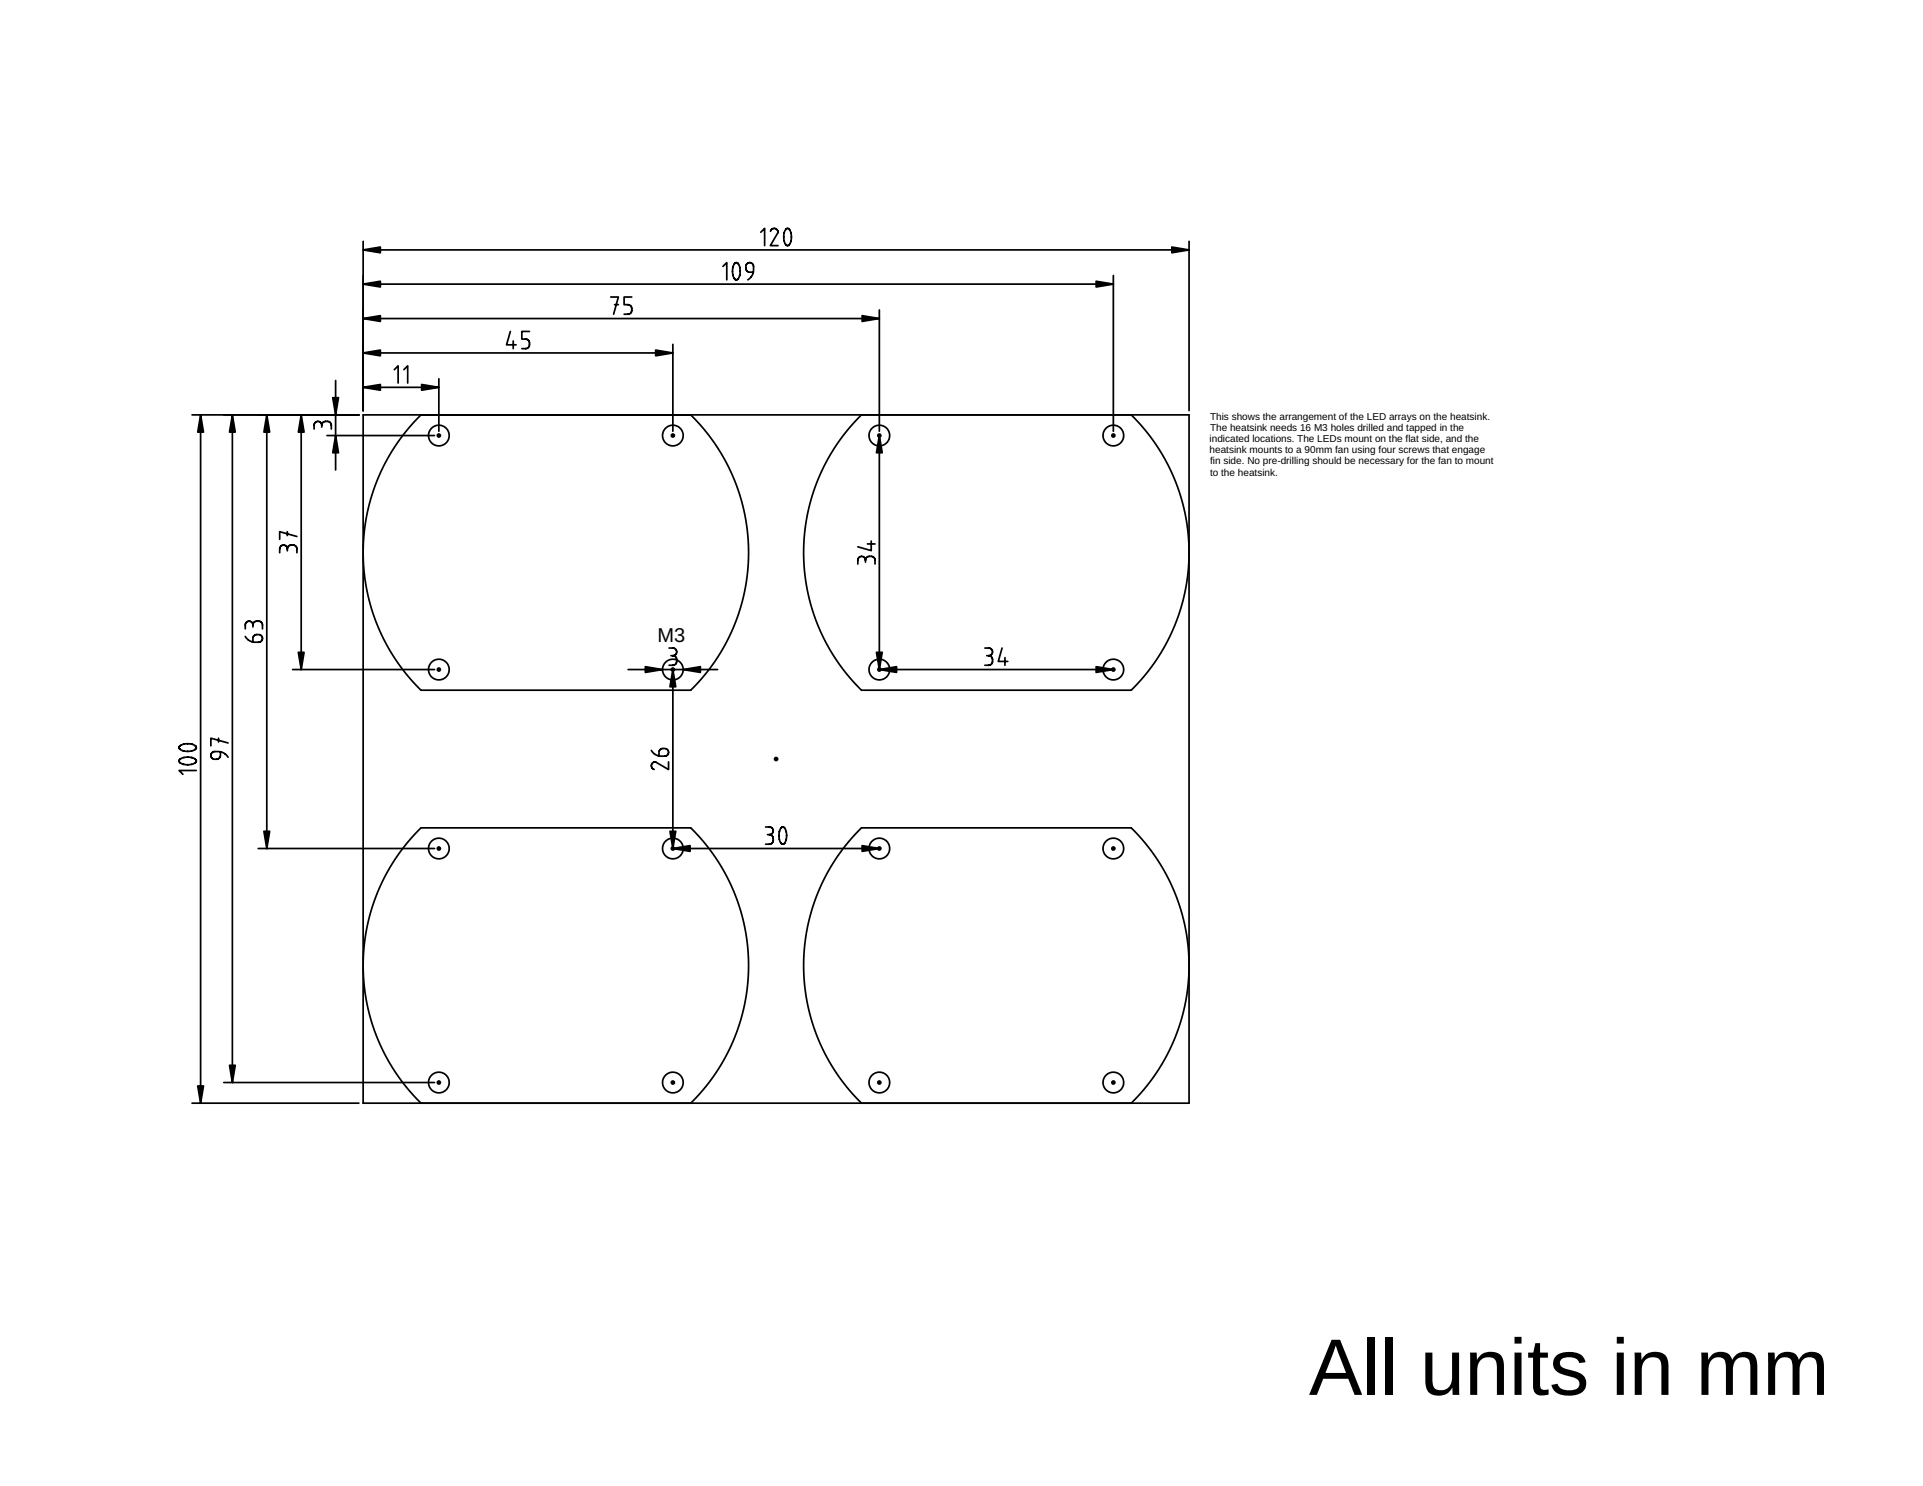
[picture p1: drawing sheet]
<svg xmlns="http://www.w3.org/2000/svg" width="279mm" height="216mm" viewBox="0 0 279 216" stroke-linecap="round" stroke-linejoin="round" font-family="sans-serif">
<g fill="none" stroke="#000" stroke-width=".25">
<path d="M52.8 35.1v24.6M52.8 36.3h120M105 38.7l.6-.5v2.5M106.7 38.3l-.2 .5M106.7 38.3l.4-.1a1.81 1.81 0 0 1-.1 2.4h-.1a1.23 1.23 0 0 1-.5-1.3l.1-.5M106.7 38.3h.1M109.5 39.5h-.6a.56 .56 0 0 1-.5-.5v-.3a.56 .56 0 0 1 .5-.5 .56 .56 0 0 1 .6 .5v.8a1.67 1.67 0 0 1-.8 1.2M110.5 33.7l.6-.5v2.5M111.9 33.6a.54 .54 0 0 1 .7-.4 .54 .54 0 0 1 .4 .6l-1.1 1.9h1.1M114.2 33.3a1.77 1.77 0 0 0 .2 2.4l.3-.1M114.2 33.3l.3-.1a1.23 1.23 0 0 1 .5 1.4l-.1 .5-.2 .4M114.2 33.3h.1"/>
<path d="M114.7 35.6h.1M172.8 35.1v24.6M48.8 55.3v13M52.8 56.3h11M52.8 51.3h45M52.8 46.3h75M52.8 41.3h109M57.3 53.7l.5-.5v2.5M58.7 53.7l.5-.5v2.5M63.8 55v7.7M74.2 48.2l-.6 1.9h1.4M74.6 49.5v1.2"/>
<path d="M76.9 48.2h-1.1v1.1h.6a.56 .56 0 0 1 .5 .5v.3a.56 .56 0 0 1-.5 .6h-.6M88.7 43.2h1.1l-.6 2.5M89.3 44.3h.5M91.8 43.2h-1.1v1.1h.5a.56 .56 0 0 1 .6 .5v.3a.56 .56 0 0 1-.6 .6h-.5M97.8 50v12.7M127.8 45v17.7M161.8 40v22.7M27.9 60.3h24.2M29.1 60.3v100M33.8 60.3v97M38.8 60.3v63M41.7 79.8a.56 .56 0 0 0-.5-.6 .56 .56 0 0 0-.6 .6v.5"/>
<path d="M41.7 79.8a.56 .56 0 0 1 .6-.6h.3a.56 .56 0 0 1 .5 .6v.5M41.7 77.3v.5M41.7 79.8v.2M43.1 77.9l-2.5-.6v1.1M43.8 60.3v37M46.7 61.8a.56 .56 0 0 0-.5-.6 .56 .56 0 0 0-.6 .6v.5M46.7 61.8a.56 .56 0 0 1 .6-.6h.3a.56 .56 0 0 1 .5 .6v.5M46.7 61.8v.3M47.5 63.3h15.6M52.8 60.3h120v100h-120zM61.2 60.3l-2 2.1-1.6 2.1-1.4 2.4-1.3 2.5-.9 2.7-.7 2.7-.4 2.8-.1 2.7 .1 2.8 .4 2.7 .7 2.8 1 2.5 1.1 2.5 1.5 2.4 1.7 2.2 1.9 2.1h39.2l.4-.4 1.8-2.1 1.6-2.2 1.4-2.4 1.2-2.5 .9-2.6 .6-2.7 .4-2.7 .1-2.7-.2-2.8-.4-2.7-.7-2.6-1-2.6-1.2-2.4-1.4-2.4-1.6-2.1-1.9-2.1M125.2 60.3l-2 2.1-1.6 2.1-1.5 2.5-1.2 2.4-.9 2.7-.7 2.7-.4 2.8-.1 2.7 .1 2.7 .4 2.8 .7 2.8 1 2.5 1.2 2.6 1.4 2.3 1.7 2.2 1.9 2.1h39.2l.4-.4 1.8-2.2 1.6-2.2 1.4-2.3 1.2-2.5 .9-2.6 .6-2.7 .4-2.7 .1-2.7-.2-2.8-.4-2.7-.7-2.6-1-2.6-1.2-2.4-1.4-2.4-1.6-2.1-1.9-2.1"/>
<path d="M126 79h1.1M126.6 78.6v1.4l-2-.6M127.8 63.3v34h34M35.6 92.5a1.67 1.67 0 0 0 1.5 .8h.5a.56 .56 0 0 0 .5-.5 .56 .56 0 0 0-.5-.6h-.3a.56 .56 0 0 0-.6 .6v.5M36.7 90.8a.56 .56 0 0 0-.5-.5 .56 .56 0 0 0-.6 .5v.6M36.7 90.8a.56 .56 0 0 1 .6-.5h.3a.56 .56 0 0 1 .5 .5v.6M36.7 90.8v.3M42.5 97.3h20.6M91.3 97.3h13M97.2 94.2h.6a.56 .56 0 0 1 .5 .5 .56 .56 0 0 1-.5 .6M97.5 95.3h.3M97.8 95.3a.56 .56 0 0 1 .5 .5v.3a.56 .56 0 0 1-.5 .6h-.6"/>
<path d="M97.8 97.3v26h30M125.7 81.4a.56 .56 0 0 0-.5-.6 .56 .56 0 0 0-.6 .6v.5M125.7 81.4a.56 .56 0 0 1 .6-.6h.3a.56 .56 0 0 1 .5 .6v.5M125.7 81.4v.3M143.1 94.2h.6a.56 .56 0 0 1 .5 .5 .56 .56 0 0 1-.5 .6M143.4 95.3h.3M143.7 95.3a.56 .56 0 0 1 .5 .5v.3a.56 .56 0 0 1-.5 .6h-.6M145.6 94.2l-.6 1.9h1.4M146 95.5v1.2M26.1 110.3a1.74 1.74 0 0 1 2.4 .2v.1a1.84 1.84 0 0 1-2.5 0zM26.1 108.4a1.74 1.74 0 0 1 2.4 .2v.1a1.84 1.84 0 0 1-2.5 0zM26.2 110.8h.1"/>
<path d="M26.2 108.9h.1M28.5 111.9h-2.5l.6 .6M31.7 107.3v.5M32 109.2v.6a.56 .56 0 0 1-.5 .5h-.3a.56 .56 0 0 1-.6-.5 .56 .56 0 0 1 .6-.6h.8a1.67 1.67 0 0 1 1.1 .8M33.1 107.9l-2.5-.6v1.1M94.6 109a1.67 1.67 0 0 0 1.5 .9h.5a.56 .56 0 0 0 .5-.6 .56 .56 0 0 0-.5-.5h-.3a.56 .56 0 0 0-.6 .5v.5M97.1 110.7v1.1l-1.8-1.1h-.2a.56 .56 0 0 0-.5 .5 .56 .56 0 0 0 .5 .6M37.5 123.3h25.6M111.2 120.2h.6a.56 .56 0 0 1 .5 .5 .56 .56 0 0 1-.5 .6M111.5 121.3h.3M111.8 121.3a.56 .56 0 0 1 .5 .5v.3a.56 .56 0 0 1-.5 .6h-.6M113.5 120.2h.3a1.84 1.84 0 0 1 0 2.4h-.2a1.98 1.98 0 0 1-.1-2.4z"/>
<path d="M114 122.5h.1M32.5 157.3h30.6M27.9 160.3h24.2M52.8 160.3h.1M61.2 160.3l-1.9-2.1-1.7-2.2-1.5-2.4-1.1-2.5-1-2.5-.7-2.8-.4-2.7-.1-2.8 .1-2.7 .4-2.8 .7-2.7 .9-2.7 1.3-2.5 1.4-2.4 1.6-2.1 2-2.1h39.2l.4 .4 1.8 2 1.6 2.2 1.4 2.4 1.1 2.5 .9 2.6 .7 2.6 .3 2.7 .2 2.9-.2 2.8-.4 2.7-.7 2.6-1 2.6-1.2 2.5-1.4 2.3-1.7 2.2-1.8 2M125.2 160.3l-1.9-2.1-1.7-2.2-1.4-2.3-1.2-2.6-1-2.5-.7-2.8-.4-2.8-.1-2.7 .1-2.7 .4-2.8 .7-2.7 .9-2.7 1.2-2.4 1.5-2.5 1.6-2.1 2-2.1h39.2l.4 .4 1.8 2 1.6 2.2 1.4 2.4 1.1 2.5 .9 2.6 .7 2.7 .4 2.7 .1 2.8-.2 2.7-.4 2.7-.7 2.6-1 2.6-1.2 2.6-1.4 2.3-1.7 2.2-1.8 2"/>
<circle cx="63.8" cy="63.3" r="1.5"/>
<circle cx="97.8" cy="63.3" r="1.5"/>
<circle cx="127.8" cy="63.3" r="1.5"/>
<circle cx="161.8" cy="63.3" r="1.5"/>
<circle cx="63.8" cy="97.3" r="1.5"/>
<circle cx="97.8" cy="97.3" r="1.5"/>
<circle cx="127.8" cy="97.3" r="1.5"/>
<circle cx="161.8" cy="97.3" r="1.5"/>
<circle cx="63.8" cy="123.3" r="1.5"/>
<circle cx="97.8" cy="123.3" r="1.5"/>
<circle cx="127.8" cy="123.3" r="1.5"/>
<circle cx="161.8" cy="123.3" r="1.5"/>
<circle cx="63.8" cy="157.3" r="1.5"/>
<circle cx="97.8" cy="157.3" r="1.5"/>
<circle cx="127.8" cy="157.3" r="1.5"/>
<circle cx="161.8" cy="157.3" r="1.5"/>
</g>
<g fill="#000" stroke="#000" stroke-width=".25">
<path d="M52.8 36.3l2.5-.4v.8zM170.3 35.9l2.5 .4-2.5 .4zM52.8 56.3l2.5-.4v.8zM52.8 51.3l2.5-.4v.8zM52.8 46.3l2.5-.4v.8zM52.8 41.3l2.5-.4v.8zM61.3 55.9l2.5 .4-2.5 .4zM95.3 50.9l2.5 .4-2.5 .4zM125.3 45.9l2.5 .4-2.5 .4zM159.3 40.9l2.5 .4-2.5 .4zM29.1 60.3l.5 2.5h-.9zM33.8 60.3l.4 2.5h-.9z"/>
<path d="M38.8 60.3l.4 2.5h-.9zM43.8 60.3l.4 2.5h-.9zM48.3 57.8h.9l-.4 2.5zM48.8 63.3l.4 2.5h-.9zM127.8 63.3l.4 2.5h-.9zM43.3 94.8h.9l-.4 2.5zM93.8 96.9l2.5 .4-2.5 .4zM97.8 97.3l.4 2.5h-.9zM99.3 97.3l2.5-.4v.8zM127.8 97.3l2.5-.4v.8zM127.3 94.8h.9l-.4 2.5zM159.3 96.9l2.5 .4-2.5 .4z"/>
<path d="M38.3 120.8h.9l-.4 2.5zM97.3 120.8h.9l-.4 2.5zM97.8 123.3l2.5-.4v.8zM125.3 122.9l2.5 .4-2.5 .4zM33.3 154.8h.9l-.4 2.5zM28.7 157.8h.9l-.5 2.5z"/>
<circle cx="63.8" cy="63.3" r=".22"/>
<circle cx="97.8" cy="63.3" r=".22"/>
<circle cx="127.8" cy="63.3" r=".22"/>
<circle cx="161.8" cy="63.3" r=".22"/>
<circle cx="63.8" cy="97.3" r=".22"/>
<circle cx="97.8" cy="97.3" r=".22"/>
<circle cx="127.8" cy="97.3" r=".22"/>
<circle cx="161.8" cy="97.3" r=".22"/>
<circle cx="112.8" cy="110.3" r=".22"/>
<circle cx="63.8" cy="123.3" r=".22"/>
<circle cx="97.8" cy="123.3" r=".22"/>
<circle cx="127.8" cy="123.3" r=".22"/>
<circle cx="161.8" cy="123.3" r=".22"/>
<circle cx="63.8" cy="157.3" r=".22"/>
<circle cx="97.8" cy="157.3" r=".22"/>
<circle cx="127.8" cy="157.3" r=".22"/>
<circle cx="161.8" cy="157.3" r=".22"/>
</g>
<g fill="#000">
<path d="M52.8 36.3l2.5-.4v.8zM170.3 35.9l2.5 .4-2.5 .4zM52.8 56.3l2.5-.4v.8zM52.8 51.3l2.5-.4v.8zM52.8 46.3l2.5-.4v.8zM52.8 41.3l2.5-.4v.8zM61.3 55.9l2.5 .4-2.5 .4zM95.3 50.9l2.5 .4-2.5 .4zM125.3 45.9l2.5 .4-2.5 .4zM159.3 40.9l2.5 .4-2.5 .4zM29.1 60.3l.5 2.5h-.9zM33.8 60.3l.4 2.5h-.9z"/>
<path d="M38.8 60.3l.4 2.5h-.9zM43.8 60.3l.4 2.5h-.9zM48.3 57.8h.9l-.4 2.5zM48.8 63.3l.4 2.5h-.9zM127.8 63.3l.4 2.5h-.9zM43.3 94.8h.9l-.4 2.5zM93.8 96.9l2.5 .4-2.5 .4zM97.8 97.3l.4 2.5h-.9zM99.3 97.3l2.5-.4v.8zM127.8 97.3l2.5-.4v.8zM127.3 94.8h.9l-.4 2.5zM159.3 96.9l2.5 .4-2.5 .4z"/>
<path d="M38.3 120.8h.9l-.4 2.5zM97.3 120.8h.9l-.4 2.5zM97.8 123.3l2.5-.4v.8zM125.3 122.9l2.5 .4-2.5 .4zM33.3 154.8h.9l-.4 2.5zM28.7 157.8h.9l-.5 2.5z"/>
</g>
<text font-size="11.6" x="190.2" y="202.7">All units in mm</text>
<text font-size="2.9" x="95.5" y="93.3">M3</text>
<g font-size="1.5">
<text x="175.7" y="65.8">heatsink mounts to a 90mm fan using four screws that engage</text>
<text x="175.7" y="64.2">indicated locations. The LEDs mount on the flat side, and the</text>
<text x="175.8" y="61">This shows the arrangement of the LED arrays on the heatsink.</text>
<text x="175.8" y="62.6">The heatsink needs 16 M3 holes drilled and tapped in the</text>
<text x="175.8" y="69.1">to the heatsink.</text>
<text x="175.8" y="67.5">fin side. No pre-drilling should be necessary for the fan to mount</text>
</g>
</svg>
